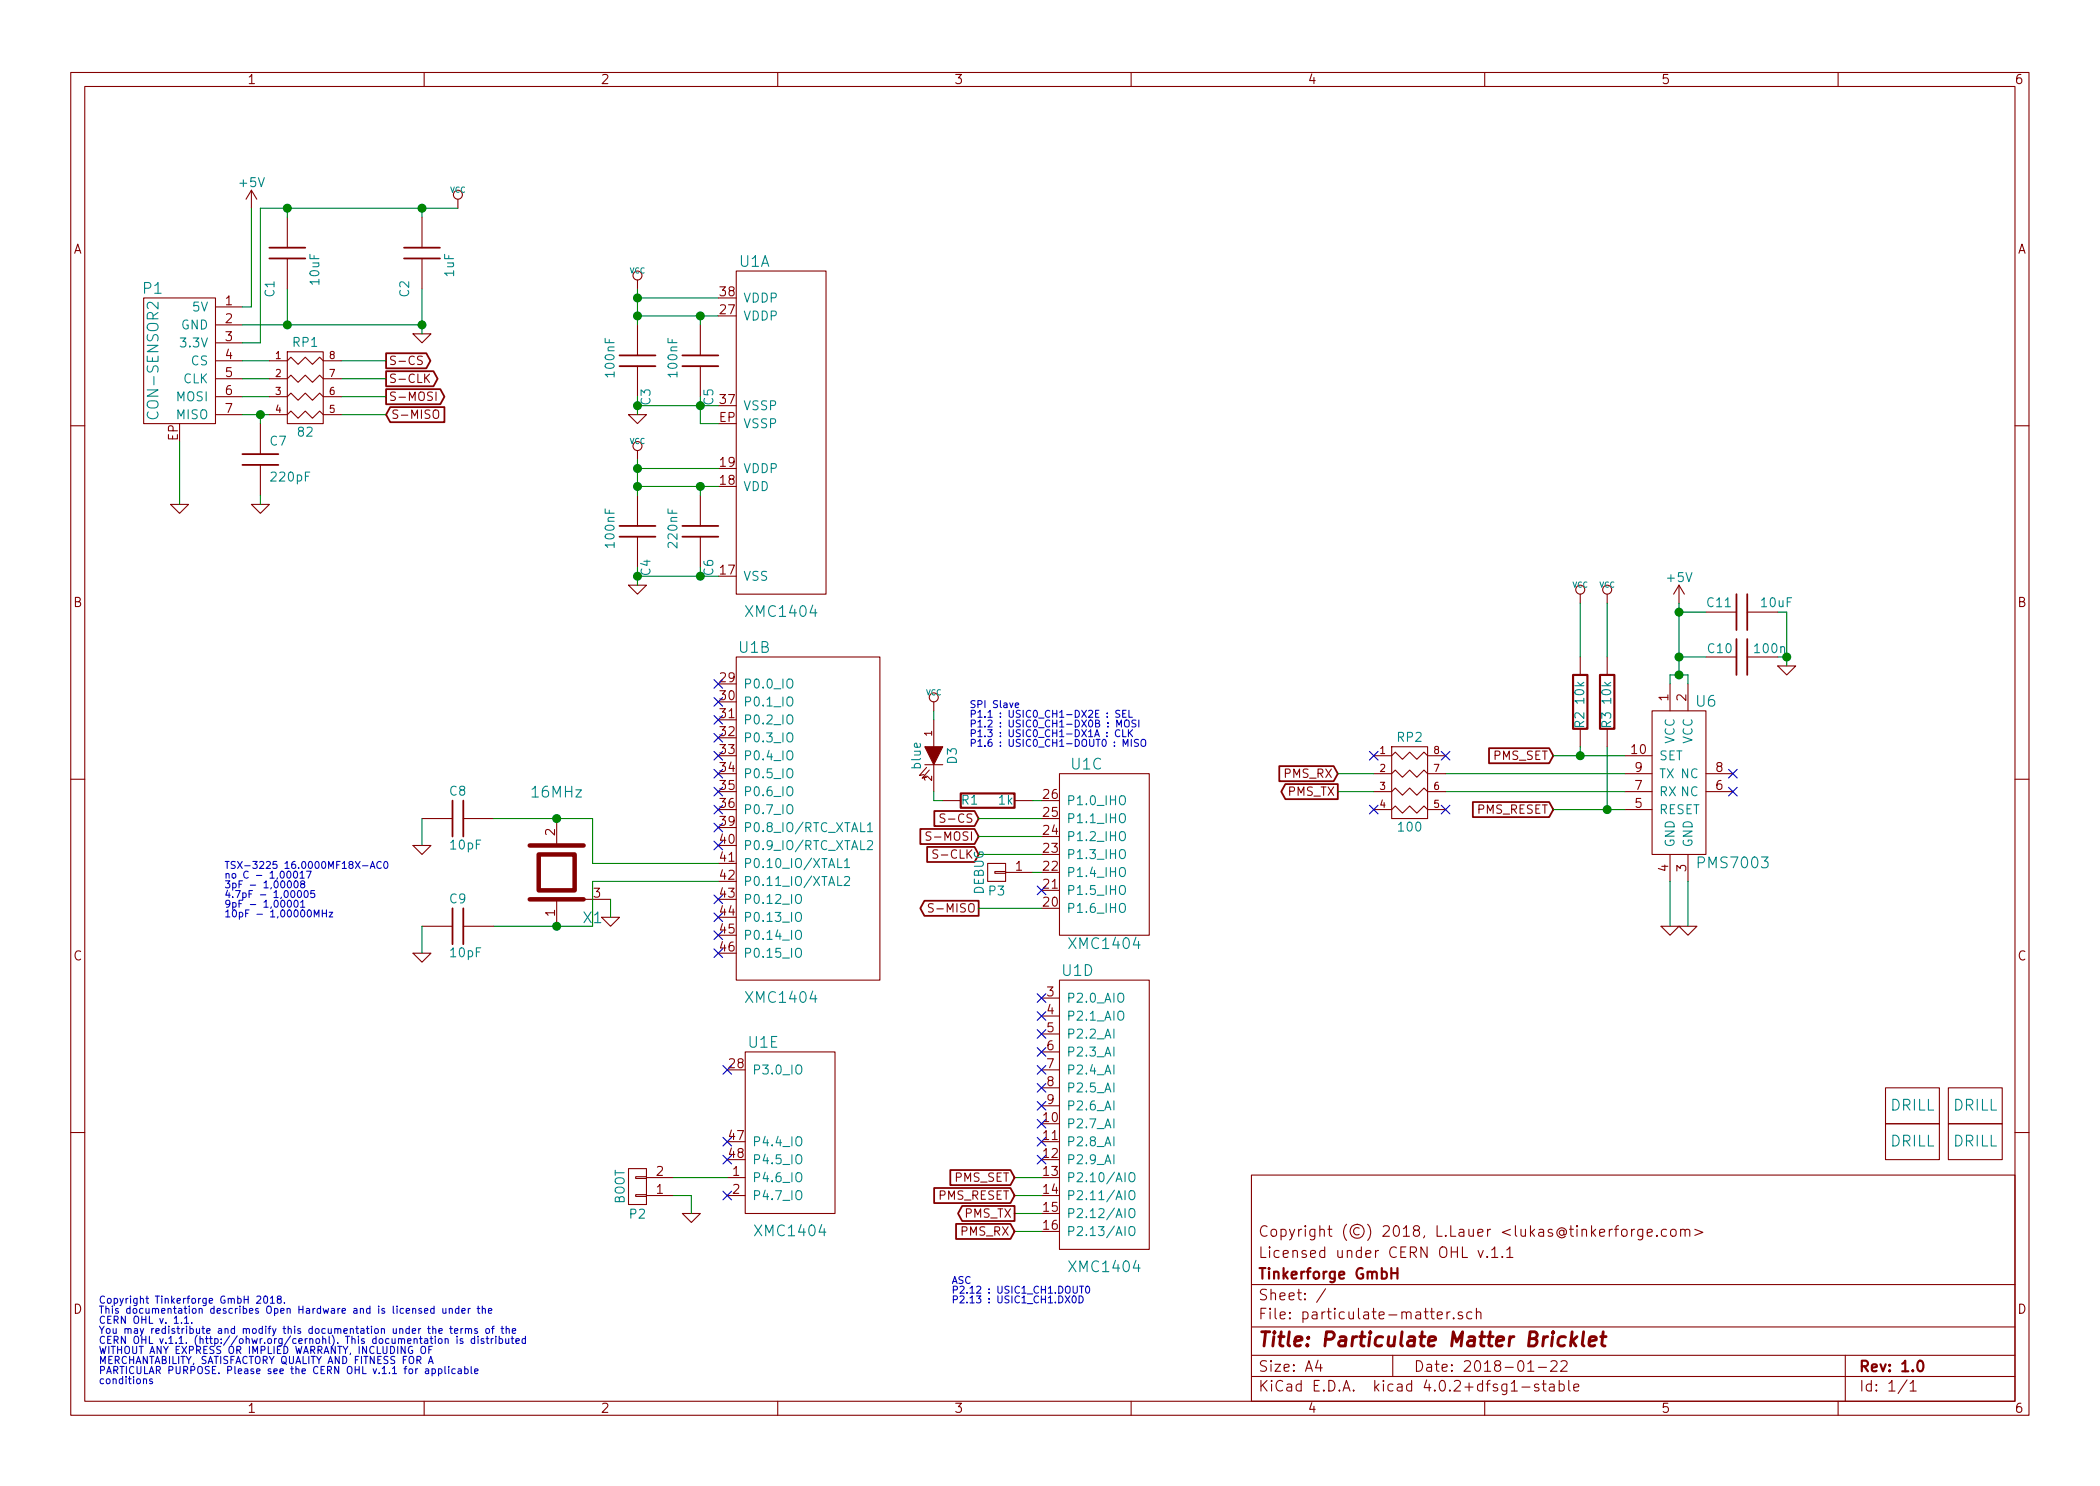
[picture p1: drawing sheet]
EESchema Schematic File Version 2
LIBS:tinkerforge
LIBS:power
LIBS:device
LIBS:transistors
LIBS:conn
LIBS:linear
LIBS:regul
LIBS:74xx
LIBS:cmos4000
LIBS:adc-dac
LIBS:memory
LIBS:xilinx
LIBS:microcontrollers
LIBS:dsp
LIBS:microchip
LIBS:analog_switches
LIBS:motorola
LIBS:texas
LIBS:intel
LIBS:audio
LIBS:interface
LIBS:digital-audio
LIBS:philips
LIBS:display
LIBS:cypress
LIBS:siliconi
LIBS:opto
LIBS:atmel
LIBS:contrib
LIBS:valves
EELAYER 25 0
EELAYER END
$Descr A4 11693 8268
encoding utf-8
Sheet 1 1
Title "Particulate Matter Bricklet"
Date "2018-01-22"
Rev "1.0"
Comp "Tinkerforge GmbH"
Comment1 "Licensed under CERN OHL v.1.1"
Comment2 "Copyright (©) 2018, L.Lauer <lukas@tinkerforge.com>"
Comment3 ""
Comment4 ""
$EndDescr
Text Notes 550  7700 0    40   ~ 0
Copyright Tinkerforge GmbH 2018.\nThis documentation describes Open Hardware and is licensed under the\nCERN OHL v. 1.1.\nYou may redistribute and modify this documentation under the terms of the\nCERN OHL v.1.1. (http://ohwr.org/cernohl). This documentation is distributed\nWITHOUT ANY EXPRESS OR IMPLIED WARRANTY, INCLUDING OF\nMERCHANTABILITY, SATISFACTORY QUALITY AND FITNESS FOR A\nPARTICULAR PURPOSE. Please see the CERN OHL v.1.1 for applicable\nconditions\n
$Comp
L DRILL U2
U 1 1
P 10650 6150
F 0 "U2" H 10700 6200 60  0001 C CNN
F 1 "DRILL" H 10650 6150 60  0000 C CNN
F 2 "kicad-libraries:DRILL_NP" H 10650 6150 60  0001 C CNN
F 3 "" H 10650 6150 60  0001 C CNN
	1    10650 6150
	1    0    0    -1  
$EndComp
$Comp
L DRILL U3
U 1 1
P 10650 6350
F 0 "U3" H 10700 6400 60  0001 C CNN
F 1 "DRILL" H 10650 6350 60  0000 C CNN
F 2 "kicad-libraries:DRILL_NP" H 10650 6350 60  0001 C CNN
F 3 "" H 10650 6350 60  0001 C CNN
	1    10650 6350
	1    0    0    -1  
$EndComp
$Comp
L DRILL U5
U 1 1
P 11000 6350
F 0 "U5" H 11050 6400 60  0001 C CNN
F 1 "DRILL" H 11000 6350 60  0000 C CNN
F 2 "kicad-libraries:DRILL_NP" H 11000 6350 60  0001 C CNN
F 3 "" H 11000 6350 60  0001 C CNN
	1    11000 6350
	1    0    0    -1  
$EndComp
$Comp
L DRILL U4
U 1 1
P 11000 6150
F 0 "U4" H 11050 6200 60  0001 C CNN
F 1 "DRILL" H 11000 6150 60  0000 C CNN
F 2 "kicad-libraries:DRILL_NP" H 11000 6150 60  0001 C CNN
F 3 "" H 11000 6150 60  0001 C CNN
	1    11000 6150
	1    0    0    -1  
$EndComp
$Comp
L VCC #PWR01
U 1 1
P 2550 1150
F 0 "#PWR01" H 2550 1250 30  0001 C CNN
F 1 "VCC" H 2550 1250 30  0000 C CNN
F 2 "" H 2550 1150 60  0001 C CNN
F 3 "" H 2550 1150 60  0001 C CNN
	1    2550 1150
	1    0    0    -1  
$EndComp
$Comp
L GND #PWR02
U 1 1
P 1000 2800
F 0 "#PWR02" H 1000 2800 30  0001 C CNN
F 1 "GND" H 1000 2730 30  0001 C CNN
F 2 "" H 1000 2800 60  0001 C CNN
F 3 "" H 1000 2800 60  0001 C CNN
	1    1000 2800
	1    0    0    -1  
$EndComp
$Comp
L CON-SENSOR2 P1
U 1 1
P 1000 2000
F 0 "P1" H 1150 2400 60  0000 C CNN
F 1 "CON-SENSOR2" V 1150 2000 60  0000 C CNN
F 2 "kicad-libraries:CON-SENSOR2" H 1000 2000 60  0001 C CNN
F 3 "" H 1000 2000 60  0001 C CNN
	1    1000 2000
	-1   0    0    -1  
$EndComp
$Comp
L C C1
U 1 1
P 1600 1400
F 0 "C1" V 1700 1550 50  0000 L CNN
F 1 "10uF" V 1450 1400 50  0000 L CNN
F 2 "kicad-libraries:C0805" H 1600 1400 60  0001 C CNN
F 3 "" H 1600 1400 60  0001 C CNN
	1    1600 1400
	-1   0    0    1   
$EndComp
$Comp
L C C2
U 1 1
P 2350 1400
F 0 "C2" V 2450 1550 50  0000 L CNN
F 1 "1uF" V 2200 1400 50  0000 L CNN
F 2 "kicad-libraries:C0603F" H 2350 1400 60  0001 C CNN
F 3 "" H 2350 1400 60  0001 C CNN
	1    2350 1400
	-1   0    0    1   
$EndComp
$Comp
L GND #PWR03
U 1 1
P 2350 1850
F 0 "#PWR03" H 2350 1850 30  0001 C CNN
F 1 "GND" H 2350 1780 30  0001 C CNN
F 2 "" H 2350 1850 60  0001 C CNN
F 3 "" H 2350 1850 60  0001 C CNN
	1    2350 1850
	1    0    0    -1  
$EndComp
$Comp
L XMC1XXX48 U1
U 2 1
P 4350 4550
F 0 "U1" H 4200 5500 60  0000 C CNN
F 1 "XMC1404" H 4350 3550 60  0000 C CNN
F 2 "kicad-libraries:QFN48-EP2" H 4500 5300 60  0001 C CNN
F 3 "" H 4500 5300 60  0000 C CNN
	2    4350 4550
	1    0    0    -1  
$EndComp
$Comp
L XMC1XXX48 U1
U 1 1
P 4350 2400
F 0 "U1" H 4200 3350 60  0000 C CNN
F 1 "XMC1404" H 4350 1400 60  0000 C CNN
F 2 "kicad-libraries:QFN48-EP2" H 4500 3150 60  0001 C CNN
F 3 "" H 4500 3150 60  0000 C CNN
	1    4350 2400
	1    0    0    -1  
$EndComp
$Comp
L XMC1XXX48 U1
U 4 1
P 6150 6050
F 0 "U1" H 6000 6700 60  0000 C CNN
F 1 "XMC1404" H 6150 5050 60  0000 C CNN
F 2 "kicad-libraries:QFN48-EP2" H 6300 6800 60  0001 C CNN
F 3 "" H 6300 6800 60  0000 C CNN
	4    6150 6050
	1    0    0    -1  
$EndComp
$Comp
L XMC1XXX48 U1
U 3 1
P 6150 4750
F 0 "U1" H 6050 5250 60  0000 C CNN
F 1 "XMC1404" H 6150 4250 60  0000 C CNN
F 2 "kicad-libraries:QFN48-EP2" H 6300 5500 60  0001 C CNN
F 3 "" H 6300 5500 60  0000 C CNN
	3    6150 4750
	1    0    0    -1  
$EndComp
$Comp
L XMC1XXX48 U1
U 5 1
P 4400 6250
F 0 "U1" H 4250 6700 60  0000 C CNN
F 1 "XMC1404" H 4400 5650 60  0000 C CNN
F 2 "kicad-libraries:QFN48-EP2" H 4550 7000 60  0001 C CNN
F 3 "" H 4550 7000 60  0000 C CNN
	5    4400 6250
	1    0    0    -1  
$EndComp
$Comp
L C C3
U 1 1
P 3550 2000
F 0 "C3" V 3600 1750 50  0000 L CNN
F 1 "100nF" V 3400 1900 50  0000 L CNN
F 2 "kicad-libraries:C0603F" H 3550 2000 60  0001 C CNN
F 3 "" H 3550 2000 60  0001 C CNN
	1    3550 2000
	1    0    0    -1  
$EndComp
$Comp
L C C5
U 1 1
P 3900 2000
F 0 "C5" V 3950 1750 50  0000 L CNN
F 1 "100nF" V 3750 1900 50  0000 L CNN
F 2 "kicad-libraries:C0603F" H 3900 2000 60  0001 C CNN
F 3 "" H 3900 2000 60  0001 C CNN
	1    3900 2000
	1    0    0    -1  
$EndComp
$Comp
L C C6
U 1 1
P 3900 2950
F 0 "C6" V 3950 2700 50  0000 L CNN
F 1 "220nF" V 3750 2850 50  0000 L CNN
F 2 "kicad-libraries:C0603F" H 3900 2950 60  0001 C CNN
F 3 "" H 3900 2950 60  0001 C CNN
	1    3900 2950
	1    0    0    -1  
$EndComp
$Comp
L C C4
U 1 1
P 3550 2950
F 0 "C4" V 3600 2700 50  0000 L CNN
F 1 "100nF" V 3400 2850 50  0000 L CNN
F 2 "kicad-libraries:C0603F" H 3550 2950 60  0001 C CNN
F 3 "" H 3550 2950 60  0001 C CNN
	1    3550 2950
	1    0    0    -1  
$EndComp
$Comp
L VCC #PWR04
U 1 1
P 3550 1600
F 0 "#PWR04" H 3550 1700 30  0001 C CNN
F 1 "VCC" H 3550 1700 30  0000 C CNN
F 2 "" H 3550 1600 60  0001 C CNN
F 3 "" H 3550 1600 60  0001 C CNN
	1    3550 1600
	1    0    0    -1  
$EndComp
$Comp
L VCC #PWR05
U 1 1
P 3550 2550
F 0 "#PWR05" H 3550 2650 30  0001 C CNN
F 1 "VCC" H 3550 2650 30  0000 C CNN
F 2 "" H 3550 2550 60  0001 C CNN
F 3 "" H 3550 2550 60  0001 C CNN
	1    3550 2550
	1    0    0    -1  
$EndComp
$Comp
L GND #PWR06
U 1 1
P 3550 2300
F 0 "#PWR06" H 3550 2300 30  0001 C CNN
F 1 "GND" H 3550 2230 30  0001 C CNN
F 2 "" H 3550 2300 60  0001 C CNN
F 3 "" H 3550 2300 60  0001 C CNN
	1    3550 2300
	1    0    0    -1  
$EndComp
$Comp
L GND #PWR07
U 1 1
P 3550 3250
F 0 "#PWR07" H 3550 3250 30  0001 C CNN
F 1 "GND" H 3550 3180 30  0001 C CNN
F 2 "" H 3550 3250 60  0001 C CNN
F 3 "" H 3550 3250 60  0001 C CNN
	1    3550 3250
	1    0    0    -1  
$EndComp
Text GLabel 2150 2000 2    47   Output ~ 0
S-CS
Text GLabel 2150 2100 2    47   Output ~ 0
S-CLK
Text GLabel 2150 2200 2    47   Output ~ 0
S-MOSI
Text GLabel 2150 2300 2    47   Input ~ 0
S-MISO
$Comp
L GND #PWR08
U 1 1
P 1450 2800
F 0 "#PWR08" H 1450 2800 30  0001 C CNN
F 1 "GND" H 1450 2730 30  0001 C CNN
F 2 "" H 1450 2800 60  0001 C CNN
F 3 "" H 1450 2800 60  0001 C CNN
	1    1450 2800
	1    0    0    -1  
$EndComp
Text GLabel 5450 4550 0    47   Input ~ 0
S-CS
Text GLabel 5450 4750 0    47   Input ~ 0
S-CLK
Text GLabel 5450 4650 0    47   Input ~ 0
S-MOSI
Text GLabel 5450 5050 0    47   Output ~ 0
S-MISO
$Comp
L CONN_01X02 P2
U 1 1
P 3550 6600
F 0 "P2" H 3550 6750 50  0000 C CNN
F 1 "BOOT" V 3650 6600 50  0000 C CNN
F 2 "kicad-libraries:SolderJumper" H 3550 6500 50  0001 C CNN
F 3 "" H 3550 6500 50  0000 C CNN
	1    3550 6600
	-1   0    0    1   
$EndComp
$Comp
L VCC #PWR09
U 1 1
P 5200 3950
F 0 "#PWR09" H 5200 4050 30  0001 C CNN
F 1 "VCC" H 5200 4050 30  0000 C CNN
F 2 "" H 5200 3950 60  0001 C CNN
F 3 "" H 5200 3950 60  0001 C CNN
	1    5200 3950
	1    0    0    -1  
$EndComp
$Comp
L VCC #PWR010
U 1 1
P 8800 3350
F 0 "#PWR010" H 8800 3450 30  0001 C CNN
F 1 "VCC" H 8800 3450 30  0000 C CNN
F 2 "" H 8800 3350 60  0001 C CNN
F 3 "" H 8800 3350 60  0001 C CNN
	1    8800 3350
	1    0    0    -1  
$EndComp
Text Notes 5400 4150 0    39   ~ 0
SPI Slave\nP1.1 : USIC0_CH1-DX2E : SEL\nP1.2 : USIC0_CH1-DX0B : MOSI\nP1.3 : USIC0_CH1-DX1A : CLK\nP1.6 : USIC0_CH1-DOUT0 : MISO
Text Notes 5300 7250 0    39   ~ 0
ASC\nP2.12 : USIC1_CH1.DOUT0\nP2.13 : USIC1_CH1.DX0D
$Comp
L C C8
U 1 1
P 2550 4550
F 0 "C8" V 2400 4500 50  0000 L CNN
F 1 "10pF" V 2700 4500 50  0000 L CNN
F 2 "kicad-libraries:C0603F" H 2550 4550 60  0001 C CNN
F 3 "" H 2550 4550 60  0001 C CNN
	1    2550 4550
	0    1    1    0   
$EndComp
$Comp
L C C9
U 1 1
P 2550 5150
F 0 "C9" V 2400 5100 50  0000 L CNN
F 1 "10pF" V 2700 5100 50  0000 L CNN
F 2 "kicad-libraries:C0603F" H 2550 5150 60  0001 C CNN
F 3 "" H 2550 5150 60  0001 C CNN
	1    2550 5150
	0    1    1    0   
$EndComp
$Comp
L GND #PWR011
U 1 1
P 2350 5300
F 0 "#PWR011" H 2350 5300 30  0001 C CNN
F 1 "GND" H 2350 5230 30  0001 C CNN
F 2 "" H 2350 5300 60  0001 C CNN
F 3 "" H 2350 5300 60  0001 C CNN
	1    2350 5300
	1    0    0    -1  
$EndComp
$Comp
L CRYSTAL_3225 X1
U 1 1
P 3100 4850
F 0 "X1" V 2850 4650 60  0000 C CNN
F 1 "16MHz" V 3550 4850 60  0000 C CNN
F 2 "kicad-libraries:CRYSTAL_3225" H 3100 4850 60  0001 C CNN
F 3 "" H 3100 4850 60  0000 C CNN
	1    3100 4850
	0    -1   -1   0   
$EndComp
$Comp
L GND #PWR012
U 1 1
P 2350 4700
F 0 "#PWR012" H 2350 4700 30  0001 C CNN
F 1 "GND" H 2350 4630 30  0001 C CNN
F 2 "" H 2350 4700 60  0001 C CNN
F 3 "" H 2350 4700 60  0001 C CNN
	1    2350 4700
	1    0    0    -1  
$EndComp
$Comp
L GND #PWR013
U 1 1
P 3400 5100
F 0 "#PWR013" H 3400 5100 30  0001 C CNN
F 1 "GND" H 3400 5030 30  0001 C CNN
F 2 "" H 3400 5100 60  0001 C CNN
F 3 "" H 3400 5100 60  0001 C CNN
	1    3400 5100
	1    0    0    -1  
$EndComp
$Comp
L GND #PWR014
U 1 1
P 3850 6750
F 0 "#PWR014" H 3850 6750 30  0001 C CNN
F 1 "GND" H 3850 6680 30  0001 C CNN
F 2 "" H 3850 6750 60  0001 C CNN
F 3 "" H 3850 6750 60  0001 C CNN
	1    3850 6750
	1    0    0    -1  
$EndComp
NoConn ~ 5800 6450
NoConn ~ 5800 6350
NoConn ~ 5800 6250
NoConn ~ 5800 6150
NoConn ~ 5800 6050
NoConn ~ 5800 5950
NoConn ~ 5800 5850
NoConn ~ 5800 5750
NoConn ~ 5800 5650
NoConn ~ 5800 5550
NoConn ~ 5800 4950
NoConn ~ 4000 3800
NoConn ~ 4000 3900
NoConn ~ 4000 4000
NoConn ~ 4000 4100
NoConn ~ 4000 4300
NoConn ~ 4000 4400
NoConn ~ 4000 4500
NoConn ~ 4000 4600
NoConn ~ 4000 4700
NoConn ~ 4000 5000
NoConn ~ 4000 5100
NoConn ~ 4000 5200
NoConn ~ 4050 5950
Text Notes 1250 5100 0    39   ~ 0
TSX-3225 16.0000MF18X-AC0\nno C - 1,00017\n3pF - 1,00008\n4.7pF - 1,00005\n9pF - 1,00001\n10pF - 1,00000MHz
$Comp
L +5V #PWR015
U 1 1
P 1400 1150
F 0 "#PWR015" H 1400 1000 50  0001 C CNN
F 1 "+5V" H 1400 1290 50  0000 C CNN
F 2 "" H 1400 1150 50  0000 C CNN
F 3 "" H 1400 1150 50  0000 C CNN
	1    1400 1150
	1    0    0    -1  
$EndComp
Wire Wire Line
	1000 2450 1000 2800
Wire Wire Line
	1350 1800 2350 1800
Wire Wire Line
	1450 1150 2550 1150
Wire Wire Line
	1450 1900 1450 1150
Wire Wire Line
	2350 1600 2350 1850
Wire Wire Line
	1600 1150 1600 1200
Wire Wire Line
	2350 1200 2350 1150
Connection ~ 2350 1150
Wire Wire Line
	1600 1800 1600 1600
Connection ~ 1600 1800
Wire Wire Line
	3550 2250 4000 2250
Wire Wire Line
	3550 2200 3550 2300
Wire Wire Line
	4000 1650 3550 1650
Wire Wire Line
	3550 1600 3550 1800
Wire Wire Line
	3900 2200 3900 2350
Connection ~ 3900 2250
Wire Wire Line
	3550 1750 4000 1750
Wire Wire Line
	3900 1750 3900 1800
Connection ~ 3550 1750
Connection ~ 3900 1750
Wire Wire Line
	3900 2350 4000 2350
Wire Wire Line
	3550 3200 4000 3200
Wire Wire Line
	3900 3200 3900 3150
Wire Wire Line
	3550 2700 4000 2700
Wire Wire Line
	3900 2700 3900 2750
Wire Wire Line
	3550 3150 3550 3250
Connection ~ 3900 3200
Wire Wire Line
	4000 2600 3550 2600
Wire Wire Line
	3550 2550 3550 2750
Connection ~ 3550 2700
Connection ~ 3900 2700
Connection ~ 3550 3200
Connection ~ 3550 2250
Connection ~ 3550 2600
Connection ~ 3550 1650
Connection ~ 2350 1800
Wire Wire Line
	1350 2000 1500 2000
Wire Wire Line
	1350 2100 1500 2100
Wire Wire Line
	1500 2200 1350 2200
Wire Wire Line
	1350 2300 1500 2300
Wire Wire Line
	1900 2300 2150 2300
Wire Wire Line
	1900 2200 2150 2200
Wire Wire Line
	1900 2100 2150 2100
Wire Wire Line
	1900 2000 2150 2000
Wire Wire Line
	3300 5150 3300 4900
Wire Wire Line
	3300 4800 4000 4800
Wire Wire Line
	3300 4550 3300 4800
Wire Wire Line
	3300 4900 4000 4900
Wire Wire Line
	2750 4550 3300 4550
Wire Wire Line
	2750 5150 3300 5150
Connection ~ 3100 5150
Connection ~ 3100 4550
Wire Wire Line
	2350 5300 2350 5150
Wire Wire Line
	2350 4700 2350 4550
Wire Wire Line
	3400 5100 3400 5000
Wire Wire Line
	5650 6750 5800 6750
Wire Wire Line
	5800 6850 5650 6850
Wire Wire Line
	5450 4550 5800 4550
Wire Wire Line
	5450 4650 5800 4650
Wire Wire Line
	5450 4750 5800 4750
Wire Wire Line
	5450 5050 5800 5050
Wire Wire Line
	5650 6550 5800 6550
Wire Wire Line
	5800 6650 5650 6650
Wire Wire Line
	3750 6650 3850 6650
Wire Wire Line
	4050 6550 3750 6550
Wire Wire Line
	1350 1900 1450 1900
Connection ~ 1600 1150
Wire Wire Line
	1400 1150 1400 1700
Wire Wire Line
	1400 1700 1350 1700
$Comp
L R_PACK4 RP1
U 1 1
P 1700 2350
F 0 "RP1" H 1700 2800 50  0000 C CNN
F 1 "82" H 1700 2300 50  0000 C CNN
F 2 "kicad-libraries:4X0402" H 1700 2350 50  0001 C CNN
F 3 "" H 1700 2350 50  0000 C CNN
	1    1700 2350
	1    0    0    -1  
$EndComp
$Comp
L C C7
U 1 1
P 1450 2550
F 0 "C7" H 1500 2650 50  0000 L CNN
F 1 "220pF" H 1500 2450 50  0000 L CNN
F 2 "kicad-libraries:C0402F" H 1450 2550 60  0001 C CNN
F 3 "" H 1450 2550 60  0000 C CNN
	1    1450 2550
	1    0    0    -1  
$EndComp
Wire Wire Line
	1450 2350 1450 2300
Connection ~ 1450 2300
Wire Wire Line
	1450 2750 1450 2800
NoConn ~ 4000 5300
NoConn ~ 4050 6350
$Comp
L R R1
U 1 1
P 5500 4450
F 0 "R1" V 5500 4350 50  0000 C CNN
F 1 "1k" V 5500 4550 50  0000 C CNN
F 2 "kicad-libraries:R0603F" H 5500 4450 60  0001 C CNN
F 3 "" H 5500 4450 60  0000 C CNN
	1    5500 4450
	0    1    1    0   
$EndComp
$Comp
L LED D3
U 1 1
P 5200 4200
F 0 "D3" H 5200 4300 50  0000 C CNN
F 1 "blue" H 5200 4100 50  0000 C CNN
F 2 "kicad-libraries:D0603E" H 5200 4200 50  0001 C CNN
F 3 "" H 5200 4200 50  0000 C CNN
	1    5200 4200
	0    1    1    0   
$EndComp
$Comp
L PMS7003 U6
U 1 1
P 9350 4350
F 0 "U6" H 9500 4800 60  0000 C CNN
F 1 "PMS7003" H 9650 3900 60  0000 C CNN
F 2 "kicad-libraries:PMS7003" H 9350 4350 60  0001 C CNN
F 3 "" H 9350 4350 60  0000 C CNN
	1    9350 4350
	1    0    0    -1  
$EndComp
Wire Wire Line
	3850 6650 3850 6750
$Comp
L GND #PWR016
U 1 1
P 9300 5150
F 0 "#PWR016" H 9300 5150 30  0001 C CNN
F 1 "GND" H 9300 5080 30  0001 C CNN
F 2 "" H 9300 5150 60  0001 C CNN
F 3 "" H 9300 5150 60  0001 C CNN
	1    9300 5150
	1    0    0    -1  
$EndComp
$Comp
L GND #PWR017
U 1 1
P 9400 5150
F 0 "#PWR017" H 9400 5150 30  0001 C CNN
F 1 "GND" H 9400 5080 30  0001 C CNN
F 2 "" H 9400 5150 60  0001 C CNN
F 3 "" H 9400 5150 60  0001 C CNN
	1    9400 5150
	1    0    0    -1  
$EndComp
Wire Wire Line
	9300 4900 9300 5150
Wire Wire Line
	9400 4900 9400 5150
$Comp
L +5V #PWR018
U 1 1
P 9350 3350
F 0 "#PWR018" H 9350 3200 50  0001 C CNN
F 1 "+5V" H 9350 3490 50  0000 C CNN
F 2 "" H 9350 3350 50  0000 C CNN
F 3 "" H 9350 3350 50  0000 C CNN
	1    9350 3350
	1    0    0    -1  
$EndComp
$Comp
L C C10
U 1 1
P 9700 3650
F 0 "C10" V 9750 3700 50  0000 L CNN
F 1 "100n" V 9750 3400 50  0000 L CNN
F 2 "kicad-libraries:C0603F" H 9700 3650 60  0001 C CNN
F 3 "" H 9700 3650 60  0000 C CNN
	1    9700 3650
	0    -1   -1   0   
$EndComp
$Comp
L GND #PWR019
U 1 1
P 9950 3700
F 0 "#PWR019" H 9950 3700 30  0001 C CNN
F 1 "GND" H 9950 3630 30  0001 C CNN
F 2 "" H 9950 3700 60  0001 C CNN
F 3 "" H 9950 3700 60  0001 C CNN
	1    9950 3700
	1    0    0    -1  
$EndComp
Wire Wire Line
	9300 3800 9300 3750
Wire Wire Line
	9300 3750 9400 3750
Wire Wire Line
	9350 3750 9350 3350
Wire Wire Line
	9400 3750 9400 3800
Connection ~ 9350 3750
Wire Wire Line
	9500 3650 9350 3650
Connection ~ 9350 3650
Wire Wire Line
	9900 3650 9950 3650
Wire Wire Line
	9950 3400 9950 3700
NoConn ~ 9650 4300
NoConn ~ 9650 4400
Text GLabel 8650 4200 0    47   Input ~ 0
PMS_SET
Text GLabel 7450 4300 0    47   Input ~ 0
PMS_RX
Text GLabel 7450 4400 0    47   Output ~ 0
PMS_TX
Text GLabel 8650 4500 0    47   Input ~ 0
PMS_RESET
$Comp
L R R3
U 1 1
P 8950 3900
F 0 "R3" V 8950 3800 50  0000 C CNN
F 1 "10k" V 8950 3950 50  0000 C CNN
F 2 "kicad-libraries:R0603F" H 8950 3900 60  0001 C CNN
F 3 "" H 8950 3900 60  0000 C CNN
	1    8950 3900
	1    0    0    -1  
$EndComp
$Comp
L R R2
U 1 1
P 8800 3900
F 0 "R2" V 8800 3800 50  0000 C CNN
F 1 "10k" V 8800 3950 50  0000 C CNN
F 2 "kicad-libraries:R0603F" H 8800 3900 60  0001 C CNN
F 3 "" H 8800 3900 60  0000 C CNN
	1    8800 3900
	1    0    0    -1  
$EndComp
Wire Wire Line
	8650 4200 9050 4200
Wire Wire Line
	8050 4300 9050 4300
Wire Wire Line
	8050 4400 9050 4400
Wire Wire Line
	8650 4500 9050 4500
Wire Wire Line
	8950 4150 8950 4500
Connection ~ 8950 4500
Wire Wire Line
	8800 4150 8800 4200
Connection ~ 8800 4200
$Comp
L VCC #PWR020
U 1 1
P 8950 3350
F 0 "#PWR020" H 8950 3450 30  0001 C CNN
F 1 "VCC" H 8950 3450 30  0000 C CNN
F 2 "" H 8950 3350 60  0001 C CNN
F 3 "" H 8950 3350 60  0001 C CNN
	1    8950 3350
	1    0    0    -1  
$EndComp
Wire Wire Line
	8800 3350 8800 3650
Wire Wire Line
	8950 3350 8950 3650
Text GLabel 5650 6850 0    47   Input ~ 0
PMS_RX
Text GLabel 5650 6750 0    47   Output ~ 0
PMS_TX
Text GLabel 5650 6550 0    47   Input ~ 0
PMS_SET
Text GLabel 5650 6650 0    47   Input ~ 0
PMS_RESET
NoConn ~ 4050 6450
NoConn ~ 4000 4200
Wire Wire Line
	5800 4450 5750 4450
Wire Wire Line
	5250 4450 5200 4450
Wire Wire Line
	5200 4450 5200 4400
Wire Wire Line
	5200 3950 5200 4000
$Comp
L CONN_01X01 P3
U 1 1
P 5550 4850
F 0 "P3" H 5550 4950 50  0000 C CNN
F 1 "DEBUG" V 5650 4850 50  0000 C CNN
F 2 "kicad-libraries:DEBUG_PAD" H 5550 4850 50  0001 C CNN
F 3 "" H 5550 4850 50  0000 C CNN
	1    5550 4850
	-1   0    0    1   
$EndComp
$Comp
L R_PACK4 RP2
U 1 1
P 7850 4550
F 0 "RP2" H 7850 5000 50  0000 C CNN
F 1 "100" H 7850 4500 50  0000 C CNN
F 2 "4X0402" H 7850 4550 50  0001 C CNN
F 3 "" H 7850 4550 50  0000 C CNN
	1    7850 4550
	1    0    0    -1  
$EndComp
Wire Wire Line
	7650 4400 7450 4400
Wire Wire Line
	7650 4300 7450 4300
NoConn ~ 8050 4200
NoConn ~ 7650 4200
NoConn ~ 7650 4500
NoConn ~ 8050 4500
$Comp
L C C11
U 1 1
P 9700 3400
F 0 "C11" V 9650 3200 50  0000 L CNN
F 1 "10uF" V 9650 3500 50  0000 L CNN
F 2 "kicad-libraries:C0805" H 9700 3400 60  0001 C CNN
F 3 "" H 9700 3400 60  0001 C CNN
	1    9700 3400
	0    1    1    0   
$EndComp
Wire Wire Line
	9500 3400 9350 3400
Connection ~ 9350 3400
Wire Wire Line
	9900 3400 9950 3400
Connection ~ 9950 3650
NoConn ~ 4050 6650
Wire Wire Line
	5750 4850 5800 4850
$EndSCHEMATC
